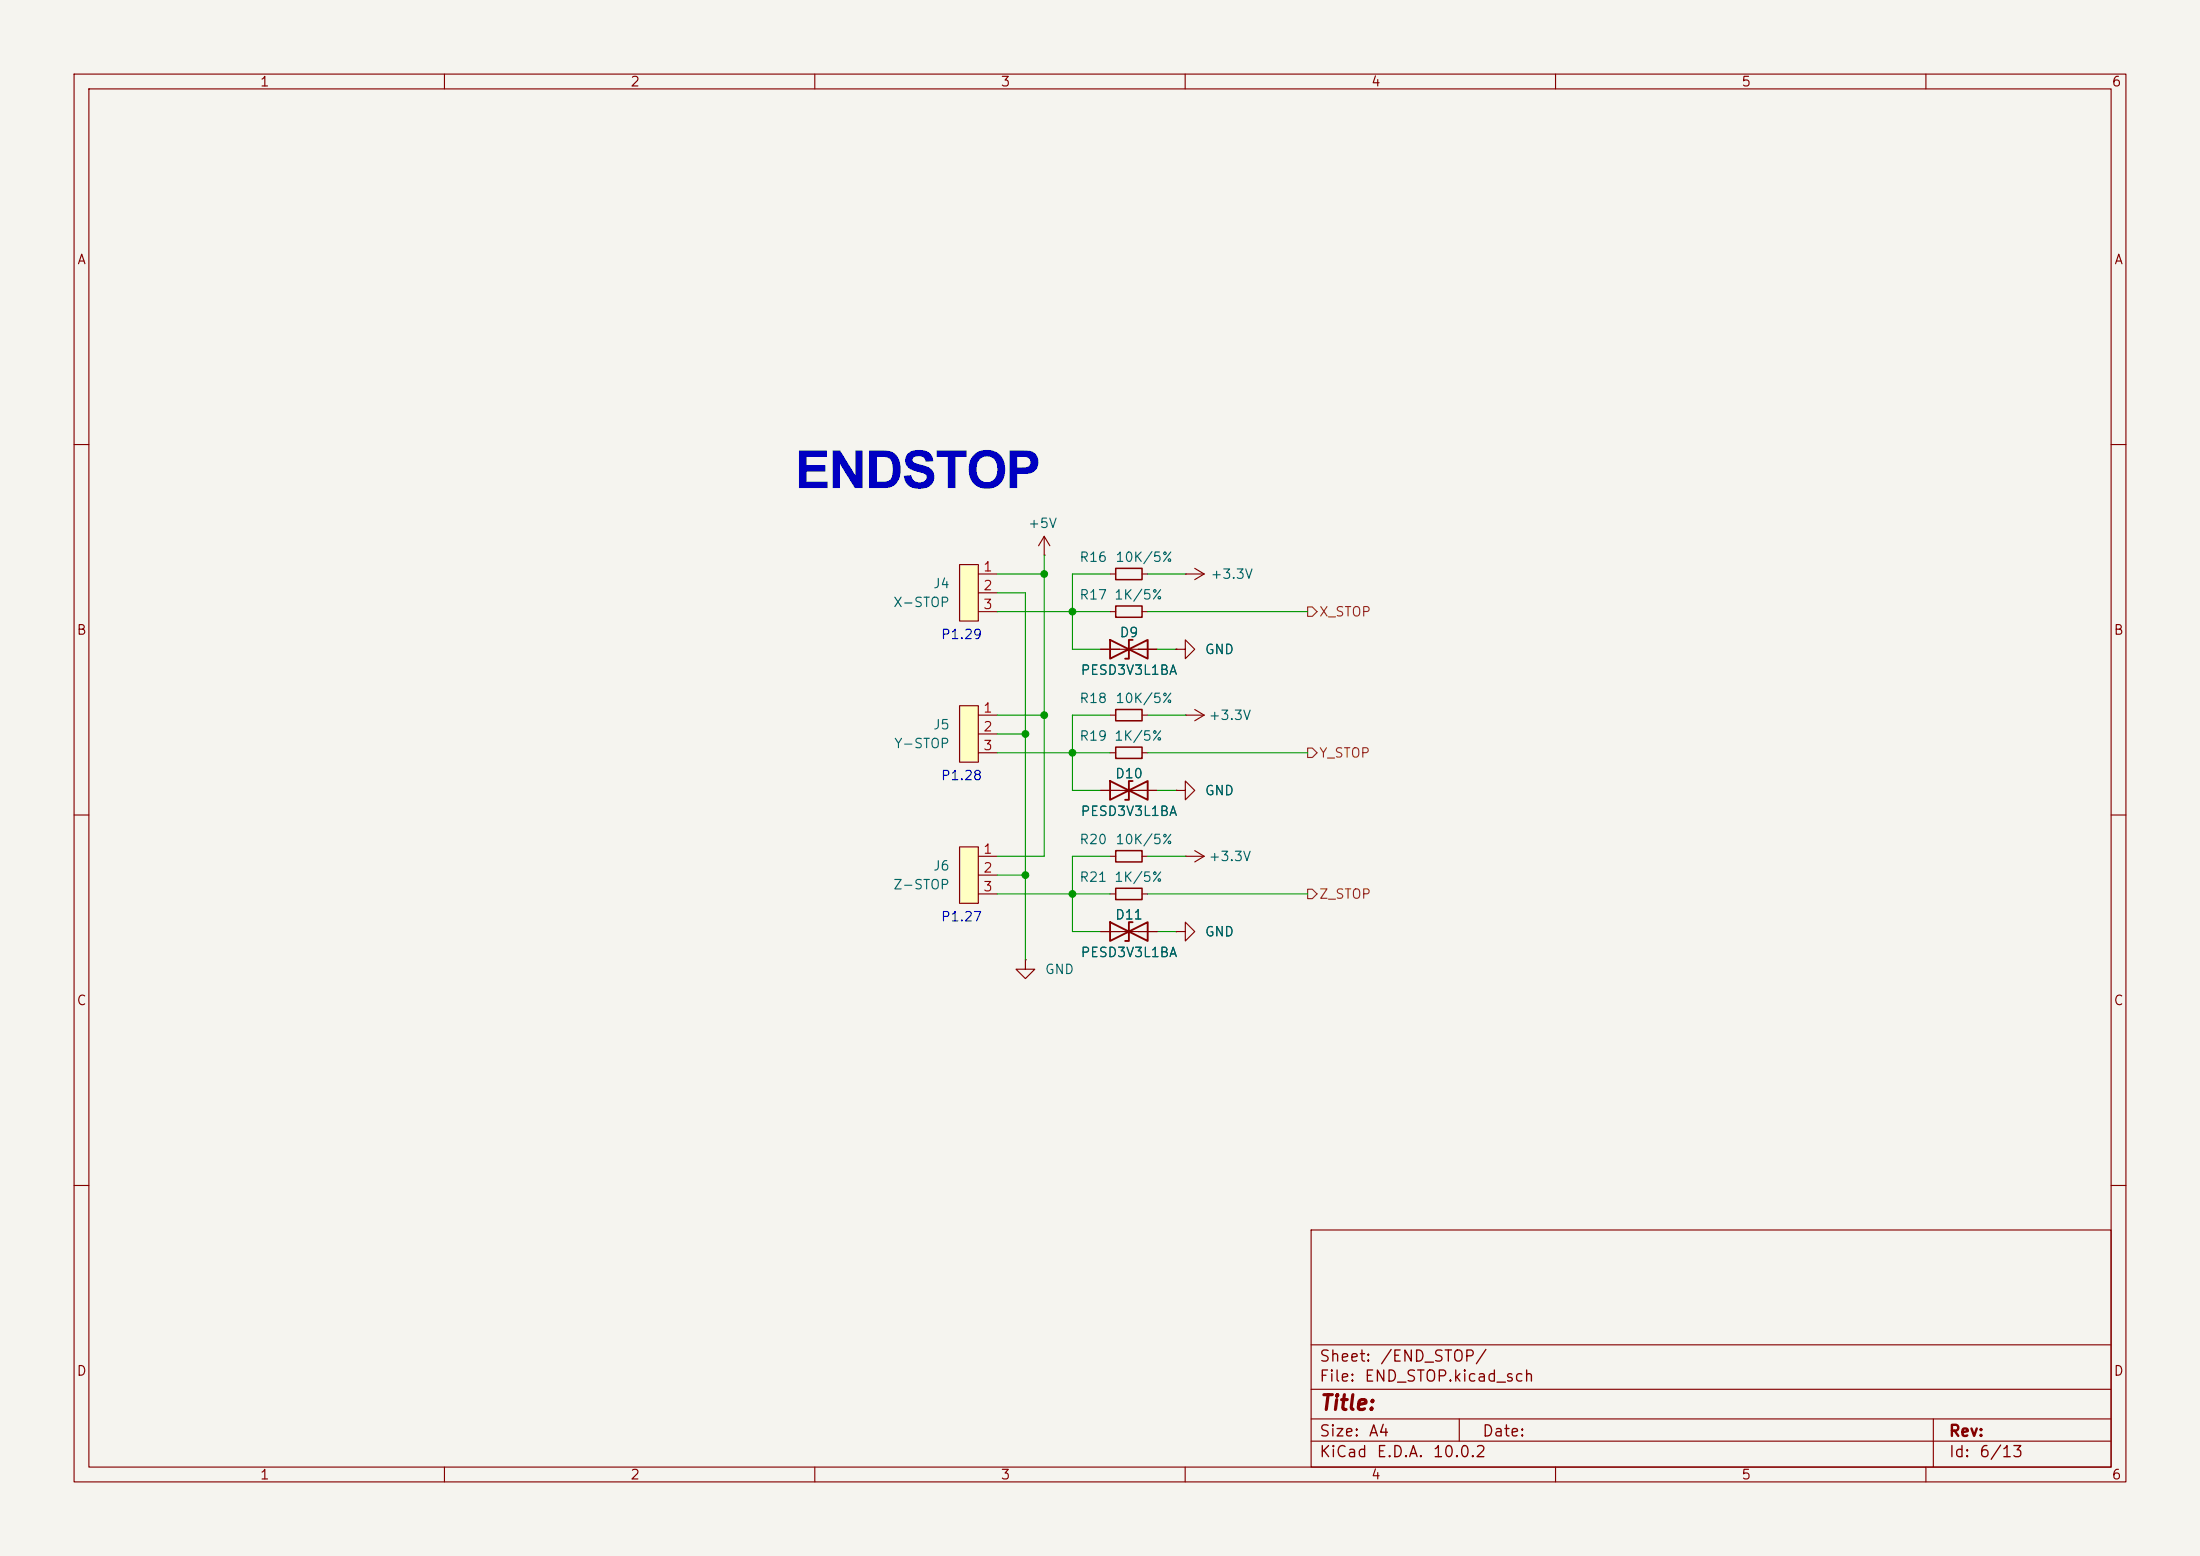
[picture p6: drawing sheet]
<svg xmlns="http://www.w3.org/2000/svg" width="297mm" height="210mm" viewBox="0 0 297 210" stroke-linecap="round" stroke-linejoin="round" font-family="sans-serif">
<path d="M0 0h297v210h-297z" fill="#f5f4ef" stroke="#f5f4ef" stroke-width=".14"/>
<g fill="none" stroke="#840000" stroke-width=".15">
<path d="M10 10h277v190h-277zM12 12h273v186h-273zM60 10v2M110 10v2M160 10v2M210 10v2M260 10v2M10 60h2M285 60h2M10 110h2M148.6 106.7h7.6M158.7 106.7h1.3v-1.3l1.3 1.3-1.3 1.3v-1.3"/>
<path d="M158.7 106.7h.1M285 110h2M10 160h2M177 166h108v32h-108zM285 160h2M60 198v2M110 198v2M160 198v2M177 194.5h108M177 191.5h108M177 187.5h108M177 181.5h108"/>
<path d="M197 191.5v3M210 198v2M260 198v2M261 191.5v6.5"/>
</g>
<path d="M149.9 105.4v2.6l5-2.6v2.6zM152.9 105.4h-.5v2.6h-.5" fill="none" stroke="#840000" stroke-width=".25"/>
<path d="M129.5 76.2h2.6v7.6h-2.6z" fill="#ffffc2"/>
<path d="M129.5 76.2h2.6v7.6h-2.6zM132.1 77.5h2.5M141 74.9h.1M141 72.4l-.8 1.3M141 72.4l.7 1.3M141 72.4v2.5M132.1 80h2.5M132.1 82.6h2.5M149.9 96.5h.7M154.2 96.5h.7M149.9 101.6h.7M154.2 101.6h.7" fill="none" stroke="#840000" stroke-width=".15"/>
<path d="M150.6 95.8h3.6v1.5h-3.6zM150.6 100.8h3.6v1.6h-3.6z" fill="none" stroke="#840000" stroke-width=".2"/>
<path d="M129.5 95.3h2.6v7.6h-2.6z" fill="#ffffc2"/>
<path d="M149.9 77.5h.7M154.2 77.5h.7M129.5 95.3h2.6v7.6h-2.6zM132.1 96.5h2.5M132.1 99.1h2.5M132.1 101.6h2.5M148.6 125.7h7.6M149.9 120.7h.7M154.2 120.7h.7M158.7 125.7h1.3v-1.2l1.3 1.2-1.3 1.3v-1.3M158.7 125.7h.1" fill="none" stroke="#840000" stroke-width=".15"/>
<path d="M150.6 76.7h3.6v1.5h-3.6zM150.6 119.9h3.6v1.5h-3.6z" fill="none" stroke="#840000" stroke-width=".2"/>
<path d="M149.9 124.5v2.5l5-2.5v2.5zM152.9 124.5h-.5v2.5h-.5" fill="none" stroke="#840000" stroke-width=".25"/>
<path d="M129.5 114.3h2.6v7.6h-2.6z" fill="#ffffc2"/>
<g fill="none" stroke="#840000" stroke-width=".15">
<path d="M160 77.5h.1M160 77.5h2.6M161.3 76.7l1.3 .8M162.6 77.5l-1.3 .7M148.6 87.6h7.6M149.9 82.6h.7M154.2 82.6h.7M158.7 87.6h1.3v-1.2l1.3 1.2-1.3 1.3v-1.3M158.7 87.6h.1M160 96.5h.1M160 96.5h2.6M161.3 95.8l1.3 .7"/>
<path d="M162.6 96.5l-1.3 .8M129.5 114.3h2.6v7.6h-2.6zM132.1 115.6h2.5M132.1 118.1h2.5M148.6 106.7h2.5M149.9 115.6h.7M153.7 106.7h2.5M154.2 115.6h.7M158.7 106.7h.1M160 115.6h.1M160 115.6h2.6M161.3 114.8l1.3 .8"/>
<path d="M162.6 115.6l-1.3 .7M132.1 120.7h2.5M138.4 129.5v1.3h1.3l-1.3 1.3-1.2-1.3h1.2M138.4 129.5h.1M148.6 125.7h2.5M153.7 125.7h2.5M158.7 125.7h.1"/>
</g>
<path d="M150.6 81.8h3.6v1.5h-3.6zM150.6 114.8h3.6v1.5h-3.6z" fill="none" stroke="#840000" stroke-width=".2"/>
<path d="M149.9 86.4v2.5l5-2.5v2.5zM152.9 86.4h-.5v2.5h-.5" fill="none" stroke="#840000" stroke-width=".25"/>
<path d="M176.5 81.9h.7l.6 .7-.6 .6h-.7zM176.5 101h.7l.6 .6-.6 .6h-.7zM176.5 120h.7l.6 .7-.6 .6h-.7z" fill="none" stroke="#725600" stroke-width=".15"/>
<g fill="none" stroke="#009600" stroke-width=".15">
<path d="M134.6 77.5h6.4M141 74.9v40.7h-6.4M149.9 77.5h-5.1v10.1h3.8M154.9 77.5h5.1M134.6 96.5h6.4M134.6 99.1h3.8M134.6 82.6h15.3M134.6 80h3.8v49.5M149.9 96.5h-5.1v10.2h3.8M154.9 96.5h5.1M154.9 82.6h21.6M156.2 87.6h2.5"/>
<path d="M134.6 101.6h15.3M134.6 118.1h3.8M149.9 115.6h-5.1v10.1h3.8M154.9 101.6h21.6M154.9 115.6h5.1M156.2 106.7h2.5M134.6 120.7h15.3M154.9 120.7h21.6M156.2 125.7h2.5"/>
</g>
<g fill="#009600" stroke="#009600" stroke-width=".14">
<circle cx="141" cy="96.5" r=".46"/>
<circle cx="144.8" cy="82.6" r=".46"/>
<circle cx="138.4" cy="99.1" r=".46"/>
<circle cx="141" cy="77.5" r=".46"/>
<circle cx="138.4" cy="118.1" r=".46"/>
<circle cx="144.8" cy="120.7" r=".46"/>
<circle cx="144.8" cy="101.6" r=".46"/>
</g>
<text font-size="7.1" fill="#0000c2" x="107.3" y="65.9">ENDSTOP</text>
<text font-size="2" fill="#840000" x="178" y="190.8">Title:</text>
<g font-size="1.5" fill="#840000">
<text x="178" y="184.2">Sheet:</text>
<text x="186.2" y="184.2">/END_STOP/</text>
<text x="178" y="186.9">File:</text>
<text x="184.1" y="186.9">END_STOP.kicad_sch</text>
<text x="178" y="197.1">KiCad</text>
<text x="178" y="194.3">Size:</text>
<text x="184.7" y="194.3">A4</text>
<text x="185.7" y="197.1">E.D.A.</text>
<text x="193.3" y="197.1">10.0.2</text>
<text x="200" y="194.3">Date:</text>
<text x="263" y="194.3">Rev:</text>
<text x="263" y="197.1">Id:</text>
<text x="267.1" y="197.1">6/13</text>
</g>
<g font-size="1.3" fill="#840000">
<text x="35" y="12">1</text>
<text x="85" y="12">2</text>
<text x="135" y="12">3</text>
<text x="185" y="12">4</text>
<text x="235" y="12">5</text>
<text x="285" y="12">6</text>
<text x="10.3" y="36">A</text>
<text x="285.3" y="36">A</text>
<text x="10.3" y="86">B</text>
<text x="285.3" y="86">B</text>
<text x="10.3" y="136">C</text>
<text x="285.3" y="136">C</text>
<text x="10.3" y="186">D</text>
<text x="285.3" y="186">D</text>
<text x="35" y="200">1</text>
<text x="85" y="200">2</text>
<text x="135" y="200">3</text>
<text x="185" y="200">4</text>
<text x="235" y="200">5</text>
<text x="285" y="200">6</text>
</g>
<g font-size="1.3" fill="#006464">
<text x="138.7" y="71.6">+5V</text>
<text x="145.6" y="76.2">R16</text>
<text x="150.5" y="76.2">10K/5%</text>
<text x="120.5" y="82.3">X-STOP</text>
<text x="125.9" y="79.7">J4</text>
<text x="145.6" y="81.2">R17</text>
<text x="150.3" y="81.2">1K/5%</text>
<text x="163.3" y="78.4">+3.3V</text>
<text x="151.1" y="86.3">D9</text>
<text x="162.6" y="88.6">GND</text>
<text x="145.6" y="95.2">R18</text>
<text x="145.8" y="91.4">PESD3V3L1BA</text>
<text x="150.5" y="95.2">10K/5%</text>
<text x="120.6" y="101.3">Y-STOP</text>
<text x="125.9" y="98.8">J5</text>
<text x="145.6" y="100.3">R19</text>
<text x="150.3" y="100.3">1K/5%</text>
<text x="163.1" y="97.5">+3.3V</text>
<text x="150.5" y="105.4">D10</text>
<text x="162.6" y="107.7">GND</text>
<text x="145.8" y="110.4">PESD3V3L1BA</text>
<text x="125.9" y="117.8">J6</text>
<text x="145.6" y="119.3">R21</text>
<text x="145.6" y="114.3">R20</text>
<text x="150.3" y="119.3">1K/5%</text>
<text x="150.5" y="114.3">10K/5%</text>
<text x="163.1" y="116.5">+3.3V</text>
<text x="120.5" y="120.4">Z-STOP</text>
<text x="150.5" y="124.4">D11</text>
<text x="141" y="131.8">GND</text>
<text x="145.8" y="129.5">PESD3V3L1BA</text>
<text x="162.6" y="126.7">GND</text>
</g>
<g font-size="1.3" fill="#a90000">
<text x="132.6" y="77.4">1</text>
<text x="132.6" y="80">2</text>
<text x="132.6" y="82.5">3</text>
<text x="132.6" y="96.5">1</text>
<text x="132.6" y="99">2</text>
<text x="132.6" y="101.6">3</text>
<text x="132.6" y="115.5">1</text>
<text x="132.6" y="118.1">2</text>
<text x="132.6" y="120.6">3</text>
</g>
<g font-size="1.3" fill="#725600">
<text x="178" y="83.5">X_STOP</text>
<text x="178" y="102.6">Y_STOP</text>
<text x="178" y="121.6">Z_STOP</text>
</g>
<g font-size="1.3" fill="#0000c2">
<text x="126.9" y="86.6">P1.29</text>
<text x="126.9" y="105.6">P1.28</text>
<text x="126.9" y="124.7">P1.27</text>
</g>
</svg>
